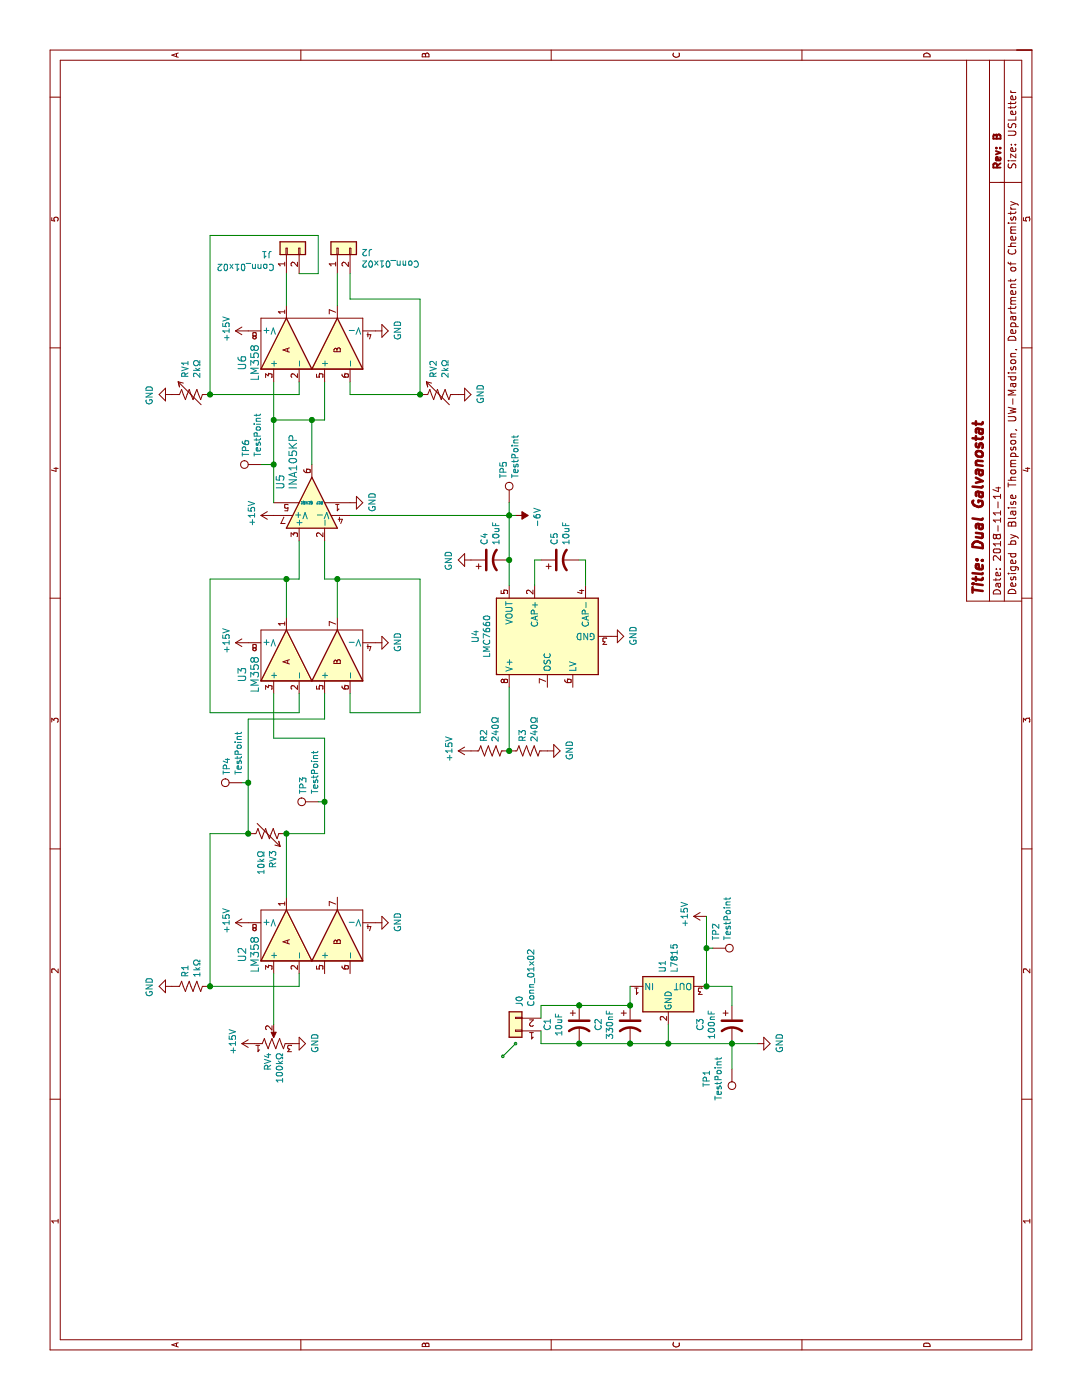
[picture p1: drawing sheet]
EESchema Schematic File Version 4
LIBS:galvanostat-cache
EELAYER 26 0
EELAYER END
$Descr USLetter 11000 8500
encoding utf-8
Sheet 1 1
Title "Dual Galvanostat"
Date "2018-11-14"
Rev "B"
Comp ""
Comment1 ""
Comment2 ""
Comment3 ""
Comment4 ""
$EndDescr
$Comp
L Connector_Generic:Conn_01x02 J1
U 1 1
P 9050 2250
F 0 "J1" V 9000 2450 50  0000 R CNN
F 1 "Conn_01x02" V 8900 2800 50  0000 R CNN
F 2 "Connector_Molex:Molex_KK-254_AE-6410-02A_1x02_P2.54mm_Vertical" H 9050 2250 50  0001 C CNN
F 3 "" H 9050 2250 50  0001 C CNN
	1    9050 2250
	1    0    0    -1  
$EndComp
$Comp
L power:+15V #PWR0102
U 1 1
P 8400 1950
F 0 "#PWR0102" H 8400 1800 50  0001 C CNN
F 1 "+15V" H 8415 2123 50  0000 C CNN
F 2 "" H 8400 1950 50  0001 C CNN
F 3 "" H 8400 1950 50  0001 C CNN
	1    8400 1950
	1    0    0    -1  
$EndComp
$Comp
L power:GND #PWR0103
U 1 1
P 7900 1350
F 0 "#PWR0103" H 7900 1100 50  0001 C CNN
F 1 "GND" H 7905 1177 50  0000 C CNN
F 2 "" H 7900 1350 50  0001 C CNN
F 3 "" H 7900 1350 50  0001 C CNN
	1    7900 1350
	-1   0    0    1   
$EndComp
$Comp
L Device:R_Variable_US RV3
U 1 1
P 4450 2100
F 0 "RV3" H 4578 2146 50  0000 L CNN
F 1 "10kΩ" H 4578 2055 50  0000 L CNN
F 2 "Connector_Molex:Molex_KK-254_AE-6410-02A_1x02_P2.54mm_Vertical" V 4380 2100 50  0001 C CNN
F 3 "" H 4450 2100 50  0001 C CNN
	1    4450 2100
	-1   0    0    1   
$EndComp
$Comp
L Connector_Generic:Conn_01x02 J2
U 1 1
P 9050 2650
F 0 "J2" V 9016 2462 50  0000 R CNN
F 1 "Conn_01x02" V 8925 2462 50  0000 R CNN
F 2 "Connector_Molex:Molex_KK-254_AE-6410-02A_1x02_P2.54mm_Vertical" H 9050 2650 50  0001 C CNN
F 3 "" H 9050 2650 50  0001 C CNN
	1    9050 2650
	1    0    0    -1  
$EndComp
$Comp
L Connector_Generic:Conn_01x02 J0
U 1 1
P 2900 4050
F 0 "J0" V 2866 3862 50  0000 R CNN
F 1 "Conn_01x02" V 2775 3862 50  0000 R CNN
F 2 "Connector_Molex:Molex_KK-254_AE-6410-02A_1x02_P2.54mm_Vertical" H 2900 4050 50  0001 C CNN
F 3 "" H 2900 4050 50  0001 C CNN
	1    2900 4050
	0    -1   -1   0   
$EndComp
$Comp
L Device:CP1 C1
U 1 1
P 2950 4550
F 0 "C1" V 2698 4550 50  0000 C CNN
F 1 "10uF" V 2789 4550 50  0000 C CNN
F 2 "Capacitor_THT:CP_Radial_Tantal_D7.0mm_P2.50mm" H 2950 4550 50  0001 C CNN
F 3 "" H 2950 4550 50  0001 C CNN
	1    2950 4550
	0    1    1    0   
$EndComp
Wire Wire Line
	3000 4250 3100 4250
Wire Wire Line
	2900 4250 2800 4250
$Comp
L power:+15V #PWR0108
U 1 1
P 3800 5550
F 0 "#PWR0108" H 3800 5400 50  0001 C CNN
F 1 "+15V" H 3815 5723 50  0000 C CNN
F 2 "" H 3800 5550 50  0001 C CNN
F 3 "" H 3800 5550 50  0001 C CNN
	1    3800 5550
	1    0    0    -1  
$EndComp
$Comp
L Regulator_Linear:L7815 U1
U 1 1
P 3250 5250
F 0 "U1" V 3204 5355 50  0000 L CNN
F 1 "L7815" V 3295 5355 50  0000 L CNN
F 2 "Package_TO_SOT_THT:TO-220-3_Vertical" H 3275 5100 50  0001 L CIN
F 3 "" H 3250 5200 50  0001 C CNN
	1    3250 5250
	0    1    1    0   
$EndComp
Wire Wire Line
	2800 5250 2950 5250
Wire Wire Line
	2800 4250 2800 4550
Wire Wire Line
	3100 4250 3100 4550
Wire Wire Line
	3100 4950 3250 4950
Wire Wire Line
	3250 5550 3550 5550
Connection ~ 3100 4550
Connection ~ 2800 4550
Wire Wire Line
	2800 4550 2800 4950
Wire Wire Line
	3100 4550 3100 4950
$Comp
L Device:CP1 C2
U 1 1
P 2950 4950
F 0 "C2" V 2698 4950 50  0000 C CNN
F 1 "330nF" V 2789 4950 50  0000 C CNN
F 2 "Capacitor_THT:CP_Radial_Tantal_D7.0mm_P2.50mm" H 2950 4950 50  0001 C CNN
F 3 "" H 2950 4950 50  0001 C CNN
	1    2950 4950
	0    1    1    0   
$EndComp
Connection ~ 3100 4950
Connection ~ 2800 4950
Wire Wire Line
	2800 4950 2800 5250
$Comp
L Device:CP1 C3
U 1 1
P 2950 5750
F 0 "C3" V 2698 5750 50  0000 C CNN
F 1 "100nF" V 2789 5750 50  0000 C CNN
F 2 "Capacitor_THT:CP_Radial_Tantal_D7.0mm_P2.50mm" H 2950 5750 50  0001 C CNN
F 3 "" H 2950 5750 50  0001 C CNN
	1    2950 5750
	0    1    1    0   
$EndComp
Wire Wire Line
	2800 5250 2800 5750
Connection ~ 2800 5250
Wire Wire Line
	3100 5750 3250 5750
Wire Wire Line
	3250 5750 3250 5550
Connection ~ 3250 5550
$Comp
L power:GND #PWR0101
U 1 1
P 2800 5950
F 0 "#PWR0101" H 2800 5700 50  0001 C CNN
F 1 "GND" H 2805 5777 50  0000 C CNN
F 2 "" H 2800 5950 50  0001 C CNN
F 3 "" H 2800 5950 50  0001 C CNN
	1    2800 5950
	1    0    0    -1  
$EndComp
Wire Wire Line
	2800 5750 2800 5950
Connection ~ 2800 5750
$Comp
L Device:R_POT_US RV4
U 1 1
P 2800 2150
F 0 "RV4" H 2732 2196 50  0000 R CNN
F 1 "100kΩ" H 2732 2105 50  0000 R CNN
F 2 "Potentiometer_THT:Potentiometer_Bourns_3299W_Vertical" H 2800 2150 50  0001 C CNN
F 3 "" H 2800 2150 50  0001 C CNN
	1    2800 2150
	1    0    0    -1  
$EndComp
$Comp
L INA105:INA105KP U5
U 1 1
P 7000 2450
F 0 "U5" H 7150 2700 60  0000 L CNN
F 1 "INA105KP" H 7150 2600 60  0000 L CNN
F 2 "Package_DIP:DIP-8_W7.62mm_Socket_LongPads" H 7350 2600 60  0001 C CNN
F 3 "" H 7000 2450 60  0000 C CNN
	1    7000 2450
	1    0    0    -1  
$EndComp
$Comp
L LM358:LM358 U6
U 1 1
P 8000 2450
F 0 "U6" H 8150 3000 60  0000 C CNN
F 1 "LM358" H 8150 2900 60  0000 C CNN
F 2 "Package_DIP:DIP-8_W7.62mm_Socket_LongPads" H 8150 2000 60  0001 C CNN
F 3 "" H 8000 2450 60  0000 C CNN
	1    8000 2450
	1    0    0    -1  
$EndComp
$Comp
L power:GND #PWR0104
U 1 1
P 8400 2950
F 0 "#PWR0104" H 8400 2700 50  0001 C CNN
F 1 "GND" H 8405 2777 50  0000 C CNN
F 2 "" H 8400 2950 50  0001 C CNN
F 3 "" H 8400 2950 50  0001 C CNN
	1    8400 2950
	1    0    0    -1  
$EndComp
Wire Wire Line
	8000 2350 7900 2350
Wire Wire Line
	8600 2650 8850 2650
Wire Wire Line
	8850 2750 8650 2750
Wire Wire Line
	8650 2750 8650 3300
Wire Wire Line
	8650 3300 7900 3300
Wire Wire Line
	7900 3300 7900 2750
Wire Wire Line
	7900 2750 8000 2750
Wire Wire Line
	8850 2350 8850 2500
Wire Wire Line
	8850 2500 9150 2500
Wire Wire Line
	8600 2250 8850 2250
$Comp
L LM358:LM358 U3
U 1 1
P 5550 2450
F 0 "U3" H 5700 3000 60  0000 C CNN
F 1 "LM358" H 5700 2900 60  0000 C CNN
F 2 "Package_DIP:DIP-8_W7.62mm_Socket_LongPads" H 5700 2000 60  0001 C CNN
F 3 "" H 5550 2450 60  0000 C CNN
	1    5550 2450
	1    0    0    -1  
$EndComp
Wire Wire Line
	6150 2650 6450 2650
Wire Wire Line
	6150 2250 6450 2250
$Comp
L power:+15V #PWR0105
U 1 1
P 6950 2150
F 0 "#PWR0105" H 6950 2000 50  0001 C CNN
F 1 "+15V" H 6965 2323 50  0000 C CNN
F 2 "" H 6950 2150 50  0001 C CNN
F 3 "" H 6950 2150 50  0001 C CNN
	1    6950 2150
	1    0    0    -1  
$EndComp
$Comp
L power:GND #PWR0106
U 1 1
P 5950 2950
F 0 "#PWR0106" H 5950 2700 50  0001 C CNN
F 1 "GND" H 5955 2777 50  0000 C CNN
F 2 "" H 5950 2950 50  0001 C CNN
F 3 "" H 5950 2950 50  0001 C CNN
	1    5950 2950
	1    0    0    -1  
$EndComp
Wire Wire Line
	6450 2650 6450 3300
Wire Wire Line
	6450 3300 5400 3300
Wire Wire Line
	5400 3300 5400 2750
Wire Wire Line
	5400 2750 5550 2750
Connection ~ 6450 2650
Wire Wire Line
	5400 2350 5550 2350
$Comp
L power:GND #PWR0107
U 1 1
P 7900 3600
F 0 "#PWR0107" H 7900 3350 50  0001 C CNN
F 1 "GND" H 7905 3427 50  0000 C CNN
F 2 "" H 7900 3600 50  0001 C CNN
F 3 "" H 7900 3600 50  0001 C CNN
	1    7900 3600
	1    0    0    -1  
$EndComp
Wire Wire Line
	7350 2450 7700 2450
Wire Wire Line
	7700 2450 7700 2150
Wire Wire Line
	7700 2150 8000 2150
Wire Wire Line
	7700 2450 7700 2550
Wire Wire Line
	7700 2550 8000 2550
Connection ~ 7700 2450
$Comp
L power:GND #PWR0109
U 1 1
P 7050 2750
F 0 "#PWR0109" H 7050 2500 50  0001 C CNN
F 1 "GND" H 7055 2577 50  0000 C CNN
F 2 "" H 7050 2750 50  0001 C CNN
F 3 "" H 7050 2750 50  0001 C CNN
	1    7050 2750
	1    0    0    -1  
$EndComp
$Comp
L LM358:LM358 U2
U 1 1
P 3350 2450
F 0 "U2" H 3500 3000 60  0000 C CNN
F 1 "LM358" H 3500 2900 60  0000 C CNN
F 2 "Package_DIP:DIP-8_W7.62mm_Socket_LongPads" H 3500 2000 60  0001 C CNN
F 3 "" H 3350 2450 60  0000 C CNN
	1    3350 2450
	1    0    0    -1  
$EndComp
Wire Wire Line
	3950 2250 4450 2250
Wire Wire Line
	4450 2250 4450 2550
Wire Wire Line
	4450 2550 4700 2550
Connection ~ 4450 2250
Wire Wire Line
	4450 1950 4850 1950
$Comp
L power:+15V #PWR0110
U 1 1
P 5950 1950
F 0 "#PWR0110" H 5950 1800 50  0001 C CNN
F 1 "+15V" H 5965 2123 50  0000 C CNN
F 2 "" H 5950 1950 50  0001 C CNN
F 3 "" H 5950 1950 50  0001 C CNN
	1    5950 1950
	1    0    0    -1  
$EndComp
$Comp
L power:+15V #PWR0111
U 1 1
P 3750 1950
F 0 "#PWR0111" H 3750 1800 50  0001 C CNN
F 1 "+15V" H 3765 2123 50  0000 C CNN
F 2 "" H 3750 1950 50  0001 C CNN
F 3 "" H 3750 1950 50  0001 C CNN
	1    3750 1950
	1    0    0    -1  
$EndComp
Wire Wire Line
	3250 2350 3350 2350
Connection ~ 4450 1950
Wire Wire Line
	2950 2150 3350 2150
$Comp
L power:+15V #PWR0112
U 1 1
P 2800 2000
F 0 "#PWR0112" H 2800 1850 50  0001 C CNN
F 1 "+15V" H 2815 2173 50  0000 C CNN
F 2 "" H 2800 2000 50  0001 C CNN
F 3 "" H 2800 2000 50  0001 C CNN
	1    2800 2000
	1    0    0    -1  
$EndComp
$Comp
L power:GND #PWR0113
U 1 1
P 2800 2300
F 0 "#PWR0113" H 2800 2050 50  0001 C CNN
F 1 "GND" H 2805 2127 50  0000 C CNN
F 2 "" H 2800 2300 50  0001 C CNN
F 3 "" H 2800 2300 50  0001 C CNN
	1    2800 2300
	1    0    0    -1  
$EndComp
$Comp
L power:GND #PWR0114
U 1 1
P 3750 2950
F 0 "#PWR0114" H 3750 2700 50  0001 C CNN
F 1 "GND" H 3755 2777 50  0000 C CNN
F 2 "" H 3750 2950 50  0001 C CNN
F 3 "" H 3750 2950 50  0001 C CNN
	1    3750 2950
	1    0    0    -1  
$EndComp
$Comp
L power:GND #PWR0115
U 1 1
P 3250 1350
F 0 "#PWR0115" H 3250 1100 50  0001 C CNN
F 1 "GND" H 3255 1177 50  0000 C CNN
F 2 "" H 3250 1350 50  0001 C CNN
F 3 "" H 3250 1350 50  0001 C CNN
	1    3250 1350
	-1   0    0    1   
$EndComp
$Comp
L Device:R_US R1
U 1 1
P 3250 1500
F 0 "R1" H 3318 1546 50  0000 L CNN
F 1 "1kΩ" H 3318 1455 50  0000 L CNN
F 2 "Resistor_THT:R_Axial_DIN0207_L6.3mm_D2.5mm_P10.16mm_Horizontal" V 3290 1490 50  0001 C CNN
F 3 "" H 3250 1500 50  0001 C CNN
	1    3250 1500
	1    0    0    -1  
$EndComp
$Comp
L Regulator_SwitchedCapacitor:LMC7660 U4
U 1 1
P 6000 4300
F 0 "U4" H 6000 4867 50  0000 C CNN
F 1 "LMC7660" H 6000 4776 50  0000 C CNN
F 2 "Package_DIP:DIP-8_W7.62mm_Socket_LongPads" H 3400 5500 50  0001 C CNN
F 3 "" H 3400 5500 50  0001 C CNN
	1    6000 4300
	1    0    0    -1  
$EndComp
Wire Wire Line
	6400 4000 6600 4000
$Comp
L Device:CP1 C5
U 1 1
P 6600 4400
F 0 "C5" H 6715 4446 50  0000 L CNN
F 1 "10uF" H 6715 4355 50  0000 L CNN
F 2 "Capacitor_THT:CP_Radial_Tantal_D7.0mm_P2.50mm" H 6600 4400 50  0001 C CNN
F 3 "" H 6600 4400 50  0001 C CNN
	1    6600 4400
	1    0    0    -1  
$EndComp
Wire Wire Line
	6400 4200 6600 4200
Wire Wire Line
	6600 4200 6600 4250
$Comp
L Device:CP1 C4
U 1 1
P 6600 3850
F 0 "C4" H 6715 3896 50  0000 L CNN
F 1 "10uF" H 6715 3805 50  0000 L CNN
F 2 "Capacitor_THT:CP_Radial_Tantal_D7.0mm_P2.50mm" H 6600 3850 50  0001 C CNN
F 3 "" H 6600 3850 50  0001 C CNN
	1    6600 3850
	1    0    0    -1  
$EndComp
Connection ~ 6600 4000
Wire Wire Line
	6600 4000 6950 4000
$Comp
L power:GND #PWR0116
U 1 1
P 6600 3700
F 0 "#PWR0116" H 6600 3450 50  0001 C CNN
F 1 "GND" H 6605 3527 50  0000 C CNN
F 2 "" H 6600 3700 50  0001 C CNN
F 3 "" H 6600 3700 50  0001 C CNN
	1    6600 3700
	-1   0    0    1   
$EndComp
Wire Wire Line
	6600 4550 6600 4600
Wire Wire Line
	6600 4600 6400 4600
$Comp
L power:GND #PWR0117
U 1 1
P 6000 4800
F 0 "#PWR0117" H 6000 4550 50  0001 C CNN
F 1 "GND" H 6005 4627 50  0000 C CNN
F 2 "" H 6000 4800 50  0001 C CNN
F 3 "" H 6000 4800 50  0001 C CNN
	1    6000 4800
	1    0    0    -1  
$EndComp
$Comp
L power:+15V #PWR0118
U 1 1
P 5100 3700
F 0 "#PWR0118" H 5100 3550 50  0001 C CNN
F 1 "+15V" H 5115 3873 50  0000 C CNN
F 2 "" H 5100 3700 50  0001 C CNN
F 3 "" H 5100 3700 50  0001 C CNN
	1    5100 3700
	1    0    0    -1  
$EndComp
$Comp
L Device:R_Variable_US RV2
U 1 1
P 7900 3450
F 0 "RV2" H 8028 3496 50  0000 L CNN
F 1 "2kΩ" H 8028 3405 50  0000 L CNN
F 2 "Potentiometer_THT:Potentiometer_Bourns_3299W_Vertical" V 7830 3450 50  0001 C CNN
F 3 "" H 7900 3450 50  0001 C CNN
	1    7900 3450
	1    0    0    -1  
$EndComp
Connection ~ 7900 3300
$Comp
L Device:R_Variable_US RV1
U 1 1
P 7900 1500
F 0 "RV1" H 8028 1546 50  0000 L CNN
F 1 "2kΩ" H 8028 1455 50  0000 L CNN
F 2 "Potentiometer_THT:Potentiometer_Bourns_3299W_Vertical" V 7830 1500 50  0001 C CNN
F 3 "" H 7900 1500 50  0001 C CNN
	1    7900 1500
	1    0    0    -1  
$EndComp
Wire Wire Line
	9150 1650 7900 1650
Wire Wire Line
	9150 1650 9150 2500
Wire Wire Line
	7900 1650 7900 2350
Connection ~ 7900 1650
Wire Wire Line
	5400 1650 6450 1650
Wire Wire Line
	6450 1650 6450 2250
Wire Wire Line
	5400 1650 5400 2350
Wire Wire Line
	4450 1650 3250 1650
Wire Wire Line
	4450 1650 4450 1950
Connection ~ 3250 1650
Wire Wire Line
	6950 4000 6950 2750
Wire Wire Line
	3250 1650 3250 2350
Wire Wire Line
	7050 2150 7350 2150
Connection ~ 7700 2150
$Comp
L Connector:TestPoint TP6
U 1 1
P 7350 2050
F 0 "TP6" H 7408 2170 50  0000 L CNN
F 1 "TestPoint" H 7408 2079 50  0000 L CNN
F 2 "TestPoint:TestPoint_THTPad_D3.0mm_Drill1.5mm" H 7550 2050 50  0001 C CNN
F 3 "~" H 7550 2050 50  0001 C CNN
	1    7350 2050
	1    0    0    -1  
$EndComp
Wire Wire Line
	7350 2050 7350 2150
Connection ~ 7350 2150
Wire Wire Line
	7350 2150 7700 2150
$Comp
L Connector:TestPoint TP4
U 1 1
P 4850 1900
F 0 "TP4" H 4908 2020 50  0000 L CNN
F 1 "TestPoint" H 4908 1929 50  0000 L CNN
F 2 "TestPoint:TestPoint_THTPad_D3.0mm_Drill1.5mm" H 5050 1900 50  0001 C CNN
F 3 "~" H 5050 1900 50  0001 C CNN
	1    4850 1900
	1    0    0    -1  
$EndComp
Wire Wire Line
	4850 1900 4850 1950
$Comp
L Connector:TestPoint TP3
U 1 1
P 4700 2500
F 0 "TP3" H 4758 2620 50  0000 L CNN
F 1 "TestPoint" H 4758 2529 50  0000 L CNN
F 2 "TestPoint:TestPoint_THTPad_D3.0mm_Drill1.5mm" H 4900 2500 50  0001 C CNN
F 3 "~" H 4900 2500 50  0001 C CNN
	1    4700 2500
	1    0    0    -1  
$EndComp
Wire Wire Line
	4700 2500 4700 2550
$Comp
L Connector:TestPoint TP2
U 1 1
P 3550 5600
F 0 "TP2" H 3492 5627 50  0000 R CNN
F 1 "TestPoint" H 3492 5718 50  0000 R CNN
F 2 "TestPoint:TestPoint_THTPad_D3.0mm_Drill1.5mm" H 3750 5600 50  0001 C CNN
F 3 "~" H 3750 5600 50  0001 C CNN
	1    3550 5600
	-1   0    0    1   
$EndComp
Wire Wire Line
	3550 5600 3550 5550
Connection ~ 3550 5550
Wire Wire Line
	3550 5550 3800 5550
$Comp
L Connector:TestPoint TP1
U 1 1
P 2600 5750
F 0 "TP1" V 2795 5824 50  0000 C CNN
F 1 "TestPoint" V 2704 5824 50  0000 C CNN
F 2 "TestPoint:TestPoint_THTPad_D3.0mm_Drill1.5mm" H 2800 5750 50  0001 C CNN
F 3 "~" H 2800 5750 50  0001 C CNN
	1    2600 5750
	0    -1   -1   0   
$EndComp
Wire Wire Line
	2600 5750 2800 5750
$Comp
L Connector:TestPoint TP5
U 1 1
P 7050 4000
F 0 "TP5" V 7004 4188 50  0000 L CNN
F 1 "TestPoint" V 7095 4188 50  0000 L CNN
F 2 "TestPoint:TestPoint_THTPad_D3.0mm_Drill1.5mm" H 7250 4000 50  0001 C CNN
F 3 "~" H 7250 4000 50  0001 C CNN
	1    7050 4000
	0    1    1    0   
$EndComp
Wire Wire Line
	6950 4000 7050 4000
Connection ~ 6950 4000
$Comp
L power:-6V #PWR0119
U 1 1
P 6950 4050
F 0 "#PWR0119" H 6950 4150 50  0001 C CNN
F 1 "-6V" H 6965 4223 50  0000 C CNN
F 2 "" H 6950 4050 50  0001 C CNN
F 3 "" H 6950 4050 50  0001 C CNN
	1    6950 4050
	-1   0    0    1   
$EndComp
Wire Wire Line
	6950 4000 6950 4050
$Comp
L Device:R_US R2
U 1 1
P 5100 3850
F 0 "R2" H 5032 3804 50  0000 R CNN
F 1 "240Ω" H 5032 3895 50  0000 R CNN
F 2 "Resistor_THT:R_Axial_DIN0207_L6.3mm_D2.5mm_P10.16mm_Horizontal" V 5140 3840 50  0001 C CNN
F 3 "~" H 5100 3850 50  0001 C CNN
	1    5100 3850
	-1   0    0    1   
$EndComp
$Comp
L Device:R_US R3
U 1 1
P 5100 4150
F 0 "R3" H 5168 4196 50  0000 L CNN
F 1 "240Ω" H 5168 4105 50  0000 L CNN
F 2 "Resistor_THT:R_Axial_DIN0207_L6.3mm_D2.5mm_P10.16mm_Horizontal" V 5140 4140 50  0001 C CNN
F 3 "~" H 5100 4150 50  0001 C CNN
	1    5100 4150
	1    0    0    -1  
$EndComp
$Comp
L power:GND #PWR0120
U 1 1
P 5100 4300
F 0 "#PWR0120" H 5100 4050 50  0001 C CNN
F 1 "GND" H 5105 4127 50  0000 C CNN
F 2 "" H 5100 4300 50  0001 C CNN
F 3 "" H 5100 4300 50  0001 C CNN
	1    5100 4300
	1    0    0    -1  
$EndComp
Wire Wire Line
	5100 4000 5600 4000
Connection ~ 5100 4000
Connection ~ 6450 2250
Wire Wire Line
	6450 2250 6450 2350
Wire Wire Line
	6450 2650 6450 2550
Wire Wire Line
	6450 2550 6750 2550
Wire Wire Line
	6450 2350 6750 2350
Wire Wire Line
	4850 1950 5350 1950
Wire Wire Line
	5350 1950 5350 2550
Wire Wire Line
	5350 2550 5550 2550
Connection ~ 4850 1950
Wire Wire Line
	4700 2550 5200 2550
Wire Wire Line
	5200 2550 5200 2150
Wire Wire Line
	5200 2150 5550 2150
Connection ~ 4700 2550
Entry Wire Line
	2700 3950 2800 4050
$EndSCHEMATC
